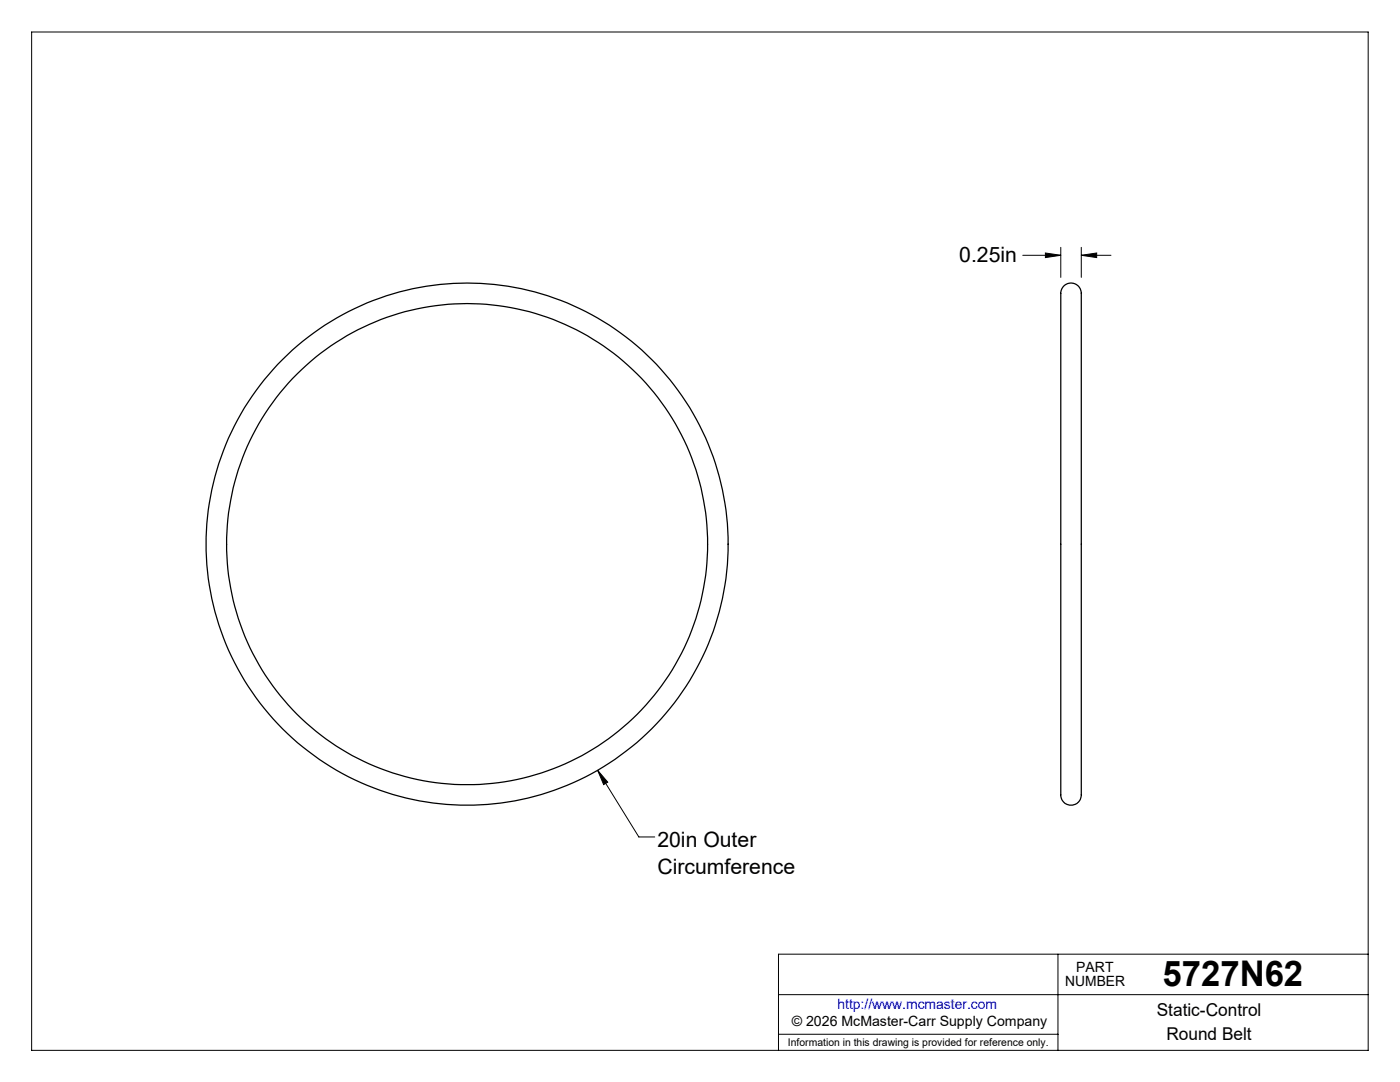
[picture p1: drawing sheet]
<svg xmlns="http://www.w3.org/2000/svg" width="279mm" height="216mm" viewBox="0 0 279 216" stroke-linecap="round" stroke-linejoin="round" font-family="sans-serif">
<g fill="none" stroke="#000" stroke-width=".2">
<path d="M6.3 6.4h266.7v203.2h-266.7zM204.1 50.9h7.6M208.6 50.5l3.1 .4-3.1 .5zM211.7 49.4v6M215.8 50.9l3.1-.4v.9zM215.8 49.4v6M215.8 50.9h5.9M119.3 153.7l2 2.4-.8 .5zM119.3 153.7l8.2 13.3h3.2M155.4 198.5h117.6M211.1 190.4v19.2M273 190.4h-117.6v19.2"/>
<path d="M155.4 206.4h55.7"/>
</g>
<g fill="none" stroke="#000" stroke-width=".25">
<path d="M212.2 57.2a2.14 2.14 0 0 1 2.6-.4 2.14 2.14 0 0 1 1 2.5v99.2a2.09 2.09 0 0 1-2.3 2.1 2.09 2.09 0 0 1-1.8-2.6v-99.7z"/>
<circle cx="93.2" cy="108.6" r="52.1"/>
<circle cx="93.2" cy="108.6" r="48"/>
</g>
<path d="M119.3 153.7l2 2.4-.8 .5zM208.6 50.5l3.1 .4-3.1 .5zM215.8 50.9l3.1-.4v.9z" fill="#000"/>
<text font-size="7.1" x="232" y="196.8">5727N62</text>
<g font-size="4.2">
<text x="191.4" y="52.3">0.25in</text>
<text x="131.2" y="169.1">20in Outer</text>
<text x="131.2" y="174.3">Circumference</text>
</g>
<g font-size="3.5">
<text x="230.9" y="202.8">Static-Control</text>
<text x="232.8" y="207.5">Round Belt</text>
</g>
<g font-size="2.8">
<text x="212.6" y="196.8">NUMBER</text>
<text x="214.8" y="194">PART</text>
<text x="158" y="204.8">© 2026 McMaster-Carr Supply Company</text>
</g>
<text font-size="2.8" fill="#00f" x="167.1" y="201.4">http://www.mcmaster.com</text>
<text font-size="2.1" x="157.3" y="208.6">Information in this drawing is provided for reference only.</text>
</svg>
